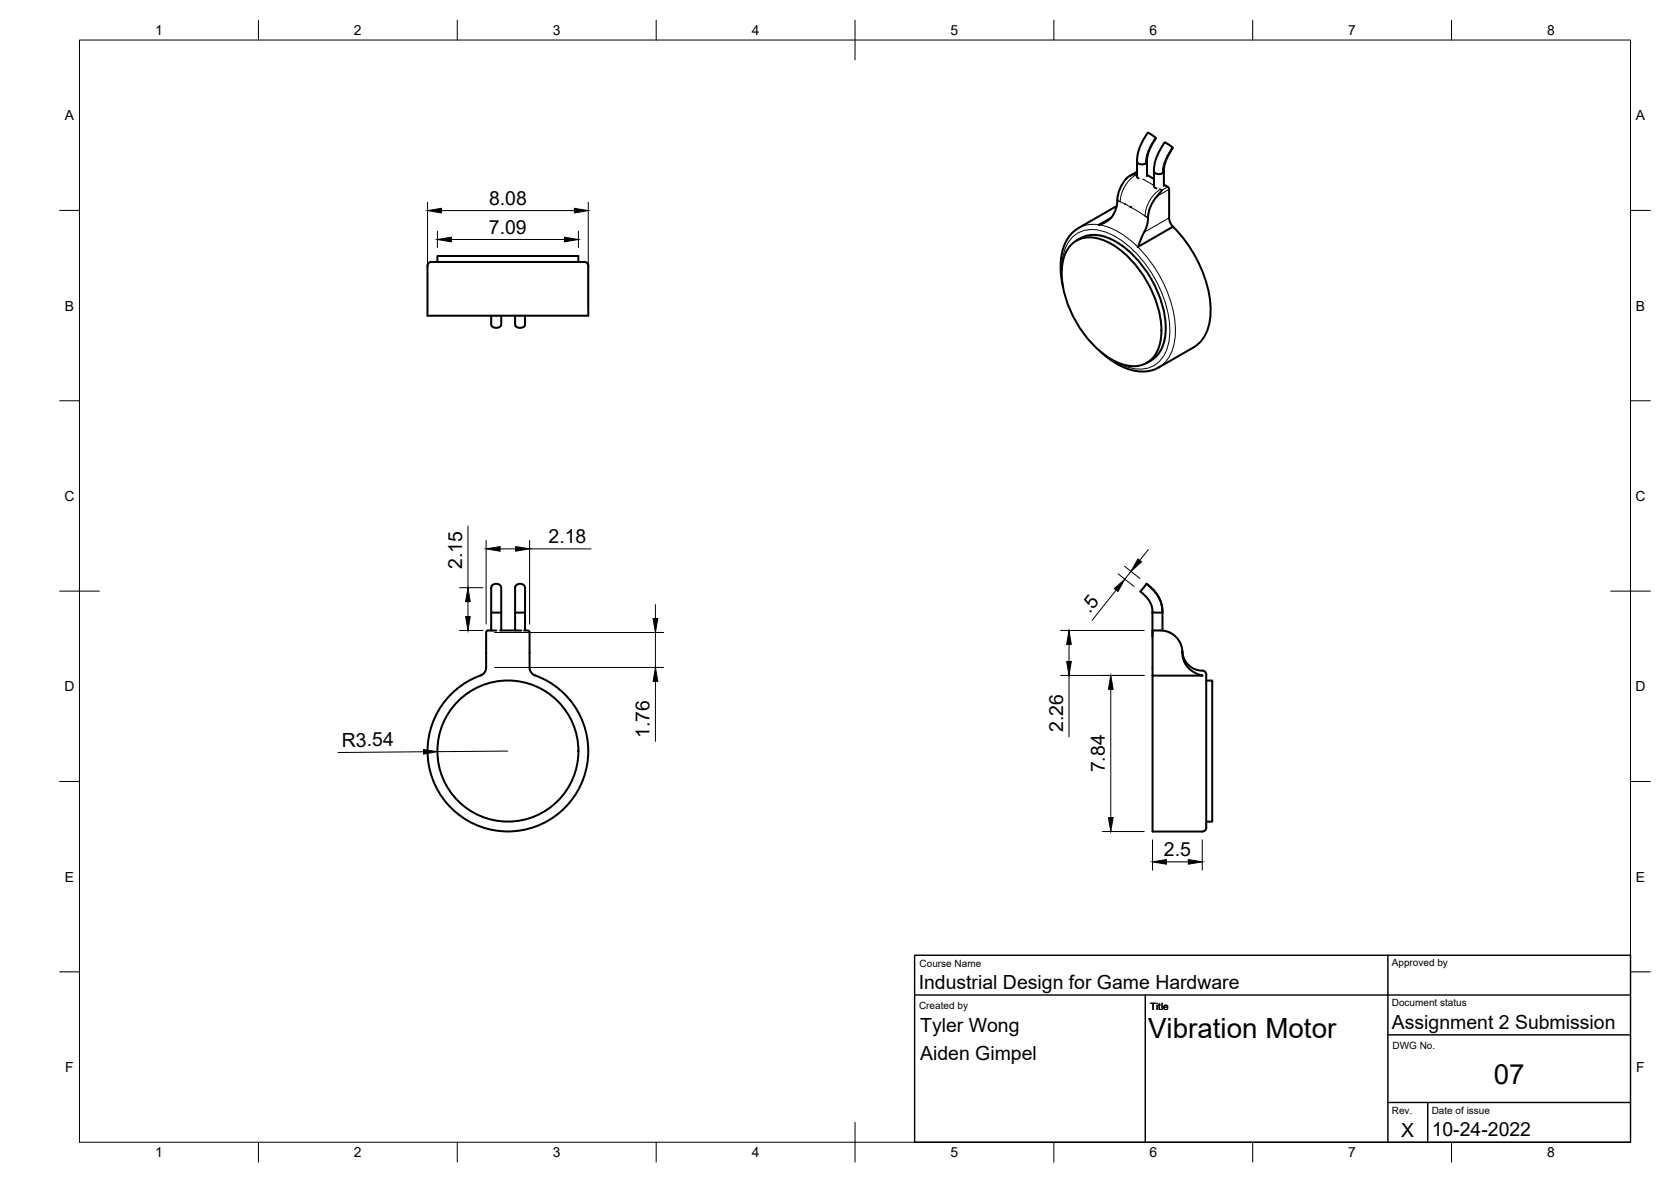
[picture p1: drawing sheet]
<svg xmlns="http://www.w3.org/2000/svg" width="420mm" height="297mm" viewBox="0 0 420 297" stroke-linecap="round" stroke-linejoin="round" font-family="sans-serif">
<!-- layer: Visible -->
<g fill="none" stroke="#000" stroke-width=".51">
<path d="M280.8 51.8l-9.6 5.5a10.5 10.5 0 0 0-4.5 9.6l.1 2.6 .5 2.7M280.9 50.3l-.3 2.2-.9 1.9-1.7 1.4-1.7 .7 3-1.7M282.9 51.3h.1M283.2 44.9a8.6 8.6 0 0 0-2.2 5.4M285.2 43.7l-1.1 .5-.9 .7M285.9 44v.5l.4 .3M285.9 40.6l.2 .4 .8 .3a1.44 1.44 0 0 0 1.5-.7v3.7M285.9 43.2l-1.9 1M285.9 40.6v3.9M288.4 40.6l.5-2.5 1.8-3.4-2.1-1.4-1.1 1.8-1 2-.4 1.6-.2 1.9M288.4 44l1.8 1M288.7 54.7l-.4 2.2-2.2 5.2 8.8-5.1"/>
<path d="M290.1 46.6l.2 .5 .5 .2M290.2 43l.2 .5 .7 .2a1.41 1.41 0 0 0 1.6-.7v3.7M290.2 46.5l-.1 .1M290.9 49.3a8.6 8.6 0 0 0-2.2 5.4M292.2 47.8l-1.3 1.5M292.7 46.4l1.2 .9 .1 7.9 .3 .9 .6 .9M292.7 43l.1-1.3 .4-1.4 1.7-3.1-2-1.4-1.5 2.4-1 2.6-.2 1.6v4.4M294.9 57a31.8 31.8 0 0 1 9.5 21.5 10.1 10.1 0 0 1-4.2 8.7M107.8 66.1l.7-.3h37.4a1.99 1.99 0 0 1 2 .6v12.9h-40.4v-12.5zM110 65.8v-1.5h35.4v1.5M123.5 79.3l.1 2.6 1 .5 1.1-.3a1.26 1.26 0 0 0 .3-1.5v-1.3M124.6 79.4h.3"/>
<path d="M129.5 79.3v1.7a.9 .9 0 0 0 .3 1.1l1.1 .3 .9-.4 .2-.3v-2.4M130.6 79.4h.3M269.4 61.5a7.5 7.5 0 0 1 8.7-.9 26.7 26.7 0 0 1 13 16.2 16.3 16.3 0 0 1-.2 11.6 6.7 6.7 0 0 1-8.7 3.1 23.5 23.5 0 0 1-12.4-12 20.8 20.8 0 0 1-2.2-15.1l.5-1.1zM270.7 60.5a8.3 8.3 0 0 1 9.3-.1 27.3 27.3 0 0 1 13.1 22.8 8.4 8.4 0 0 1-4.8 8M300.2 87.3l-8.8 5a10.6 10.6 0 0 1-10.8-1l-2.2-1.5-1.9-1.6M123.5 153.9h.1M123.5 154v4.4M123.8 147.1l.6-.3 .7-.1 .6 .3 .3 .5v6.5h-2.5v-6.3zM125.8 158.4l5.3 .1M126 154v4.4M129.5 154v4.4M129.5 153.9h.1"/>
<path d="M129.8 147.1l.6-.3 .7-.1 .5 .2 .4 .5v6.6h-2.5v-6.4zM131.8 158.4h.9l.4 .4 .1 9.1 .4 1.1 .8 .7a20.2 20.2 0 0 1 9.4 31.2 20.2 20.2 0 0 1-32.6-.4 20.2 20.2 0 0 1 10.1-31l.6-.6 .3-1 .1-9.1 .4-.4 2.1 .1M132 154v4.4M289.8 153.9l2.5 .1M289.8 159.9h.1M289.8 158.9v-.5l2.6 .1 1.7 .4M292.3 154l-.3-2.3-.8-1.9-1.1-1.5-1.8-1.6-1.6 2 2.1 2.1 .7 1.2 .3 1.1v16.7h12.5l-2.1-.9-1.6-1.3-.6-.8-.5-1.2-.2-1.9M292.3 154v4.5M294.1 158.9a5.5 5.5 0 0 1 3.2 5M297.3 163.7a5.2 5.2 0 0 0 5.4 4.9 2.38 2.38 0 0 1 .6 2.4v36a1.92 1.92 0 0 1-.6 1.9l-12.9 .1v-39.2M303.3 171h1.5v35.5h-1.5"/>
<circle cx="127.7" cy="188.7" r="17.7"/>
</g>
<!-- layer: Visible Narrow -->
<g fill="none" stroke="#000" stroke-width=".25">
<path d="M290.5 34.6l-1.1 1.8-.9 2-.5 2.7 .4-.5M294.7 37l-1.4 2.4-.6 1.5-.4 1.6v1l.4-.5M276.4 56.5a7.8 7.8 0 0 0-5.2 .8M276.4 56.5a21.4 21.4 0 0 1 12.5 8.7 30.7 30.7 0 0 1 6.6 18.4 10.1 10.1 0 0 1-4.1 8.7M280.9 50.4l.8 .3M280.9 50.3l.8 .4M281.7 50.7l3.5 1.8 2.7 1.8M285.6 44a8.5 8.5 0 0 0-3.9 6.7M285.9 43.3l-.7 .4 .6 .4M287.3 45l2.8 1.6M287.9 54.3l.8 .6M287.9 54.3l.8 .4"/>
<path d="M288.4 40.5v.1M291.8 47.6a8.5 8.5 0 0 0-3.9 6.7M292.7 43h.1M293.6 47l-1.4 .8-.6-.4M294 47.6l-3.1 1.7M294 54.8l-6.3 3.6M267 67.9a10 10 0 0 1 4.1-9.4 9.2 9.2 0 0 1 8.6 .6 29.5 29.5 0 0 1 14.4 25 8.9 8.9 0 0 1-4.8 8.2 10.5 10.5 0 0 1-9.2-1.6"/>
</g>
<!-- layer: Visible -->
<circle cx="284.2" cy="52" r=".25" fill="#000"/>
<!-- layer: BORDER -->
<g fill="none" stroke="#000" stroke-width=".25">
<path d="M20 10.1h390v276.9h-390zM65 5.1v5M115 5.1v5M165 5.1v5M215 5.1v10M265 5.1v5M315 5.1v5M365 5.1v5M15 52.9h5M410 52.9h5M15 100.7h5M410 100.7h5"/>
<path d="M15 148.6h10M405 148.6h10M15 196.4h5M410 196.4h5M15 244.2h5M410 244.2h5M65 287v5M115 287v5M165 287v5M215 282.1v9.9M265 287v5M315 287v5"/>
<path d="M365 287v5"/>
</g>
<!-- layer: TITLEBLOCK -->
<path d="M230 240.1h180v46.9h-180zM230 250h180M288 250v37M349 240.1v46.9M349 277.1h61M349 260.1h61M359 277.1v9.9" fill="none" stroke="#000" stroke-width=".36"/>
<!-- layer: FD_Dimensions -->
<g fill="none" stroke="#000" stroke-width=".25">
<path d="M107.5 50.8v26.4M110 58.1v4.1M111 52.9h33.4M145.4 58.1v4.1M147.9 50.8v26.4M113.5 60.2h28.4M117.7 132.2v15.5M122.2 135.8v21M125.8 137.9h3.9M133.2 135.8v21M133.2 137.9h15.4M288.7 138.1l-2.1 2.8"/>
<path d="M115.5 158.4h5.9M115.5 147.7h5.9M117.7 151.2v3.7M124.4 158.9h42.5M164.8 151.9v3.5M164.8 158.9v8.8M266.7 158.4h21M280.6 148.3l-6 7.6M281.2 144.2l3.9 3.2M282.7 142.3l4 3.1M284.4 143.6l-1.6 1.9M124.4 167.7h42.5"/>
<path d="M164.8 171.2v15.1M266.7 169.7h21M268.8 161.9v4.3M268.8 169.7v15.5M279.3 173.2v32.3M106.5 188.9l-21.5 .2M127.7 188.8l-17.7 .1M277.2 209h10.5M289.8 211.1v7.6M293.3 216.6h5.5M302.3 211.1v7.6"/>
</g>
<g fill="#000" stroke="#000" stroke-width=".25">
<path d="M107.5 52.9l3.5-.5v1.1zM110 60.2l3.5-.6v1.2zM141.9 59.6l3.5 .6-3.5 .6zM144.4 52.4l3.5 .5-3.5 .6zM122.2 137.9l3.6-.5v1.1zM129.7 137.4l3.5 .5-3.5 .6zM117.1 154.9h1.1l-.5 3.5zM117.7 147.7l.5 3.5h-1.1zM164.2 155.4h1.2l-.6 3.5zM280.2 147.9l2.6-2.4-1.7 3.1zM286.1 140.5l.9 .7-2.6 2.4zM164.8 167.7l.6 3.5h-1.2z"/>
<path d="M268.8 158.4l.6 3.5h-1.2zM268.2 166.2h1.2l-.6 3.5zM279.3 169.7l.6 3.5h-1.2zM106.5 188.3l3.5 .6-3.5 .6zM278.7 205.5h1.2l-.6 3.5zM289.8 216.6l3.5-.6v1.2zM298.8 216l3.5 .6-3.5 .6z"/>
</g>
<g font-size="7">
<text x="288.7" y="261">Vibration Motor</text>
<text x="375.6" y="272.3">07</text>
</g>
<g font-size="4.9">
<text x="123" y="51.5">8.08</text>
<text x="122.9" y="58.7">7.09</text>
<text x="137.9" y="136.5">2.18</text>
<text x="116.2" y="142.9" transform="rotate(-90 116.2 142.9)">2.15</text>
<text x="274" y="154.2" transform="rotate(-52 274 154.2)">.5</text>
<text x="163.3" y="185.4" transform="rotate(-90 163.3 185.4)">1.76</text>
<text x="267.3" y="183.9" transform="rotate(-90 267.3 183.9)">2.26</text>
<text x="86" y="187.6">R3.54</text>
<text x="277.8" y="194.1" transform="rotate(-90 277.8 194.1)">7.84</text>
<text x="292.7" y="215.1">2.5</text>
<text x="231" y="248.5">Industrial Design for Game Hardware</text>
<text x="231.4" y="259.3">Tyler Wong</text>
<text x="350" y="258.6">Assignment 2 Submission</text>
<text x="231.4" y="266.3">Aiden Gimpel</text>
<text x="352.3" y="285.7">X</text>
<text x="360" y="285.5">10-24-2022</text>
</g>
<g font-size="3.5">
<text x="39" y="8.8">1</text>
<text x="89" y="8.8">2</text>
<text x="139" y="8.8">3</text>
<text x="189" y="8.8">4</text>
<text x="239" y="8.8">5</text>
<text x="289" y="8.8">6</text>
<text x="339" y="8.8">7</text>
<text x="389" y="8.8">8</text>
<text x="16.3" y="30.2">A</text>
<text x="411.3" y="30.2">A</text>
<text x="16.3" y="78">B</text>
<text x="411.3" y="78">B</text>
<text x="16.2" y="125.9">C</text>
<text x="411.2" y="125.9">C</text>
<text x="16.2" y="173.7">D</text>
<text x="411.2" y="173.7">D</text>
<text x="16.3" y="221.6">E</text>
<text x="411.3" y="221.6">E</text>
<text x="16.4" y="269.4">F</text>
<text x="411.4" y="269.4">F</text>
<text x="39" y="290.8">1</text>
<text x="89" y="290.8">2</text>
<text x="139" y="290.8">3</text>
<text x="189" y="290.8">4</text>
<text x="239" y="290.8">5</text>
<text x="289" y="290.8">6</text>
<text x="339" y="290.8">7</text>
<text x="389" y="290.8">8</text>
</g>
<g font-size="2.5">
<text x="231.2" y="242.9">Course Name</text>
<text x="350" y="242.9">Approved by</text>
<text x="231.1" y="253.7">Created by</text>
<text x="289.2" y="253.7">Title</text>
<text x="350" y="252.8">Document status</text>
<text x="350.1" y="263.7">DWG No.</text>
<text x="350" y="279.9">Rev.</text>
<text x="360" y="279.9">Date of issue</text>
</g>
</svg>
